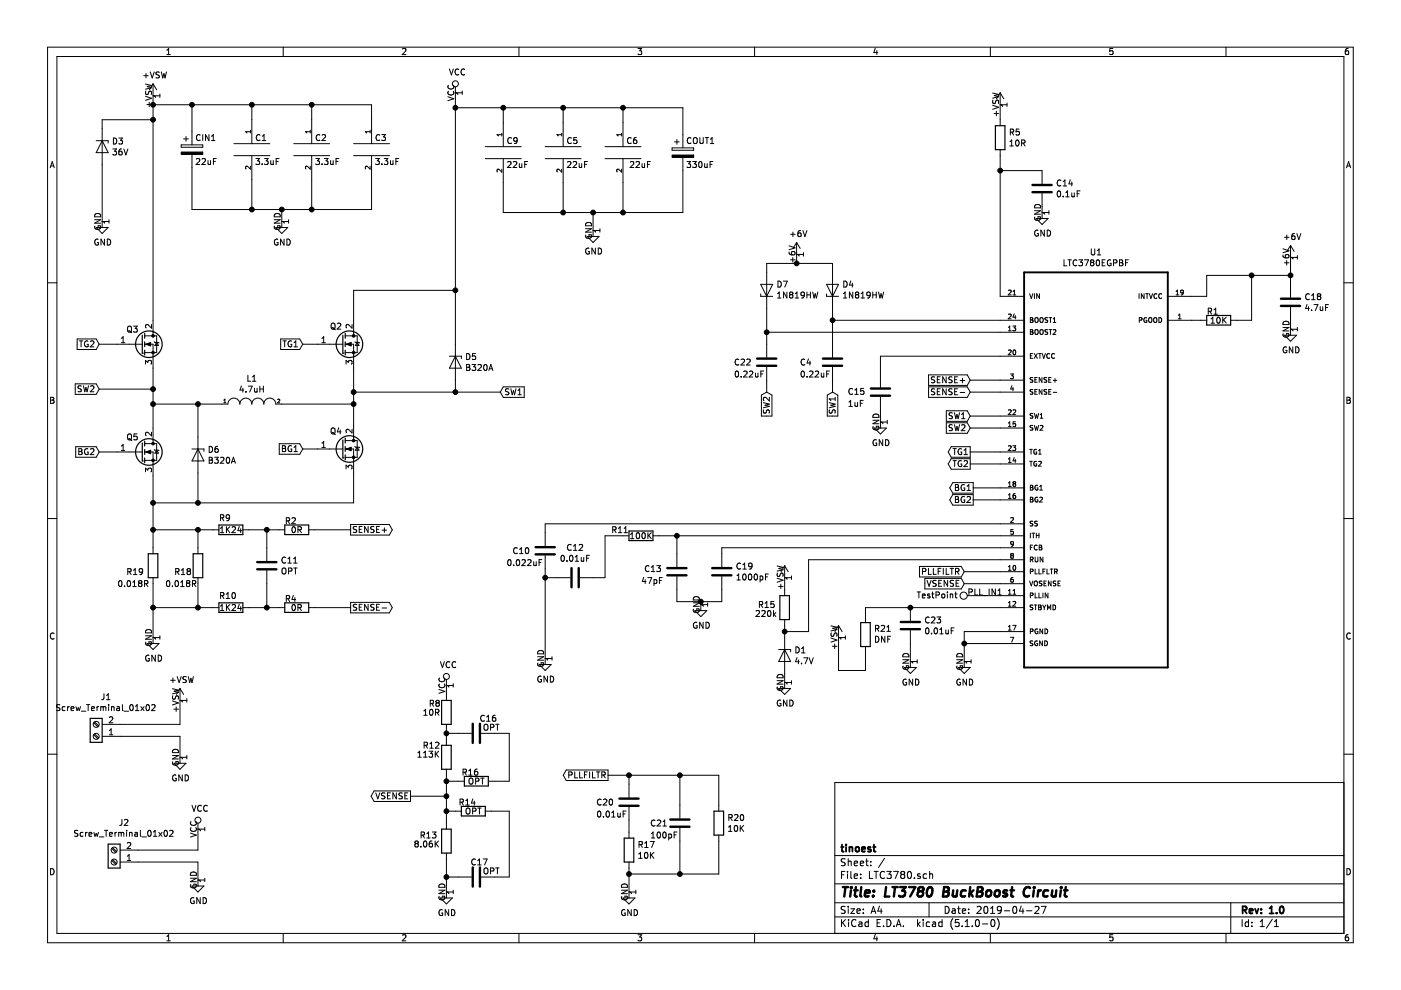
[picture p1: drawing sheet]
EESchema Schematic File Version 4
LIBS:LTC3780-cache
EELAYER 29 0
EELAYER END
$Descr A4 11693 8268
encoding utf-8
Sheet 1 1
Title "LT3780 BuckBoost Circuit"
Date "2019-04-27"
Rev "1.0"
Comp "tinoest"
Comment1 ""
Comment2 ""
Comment3 ""
Comment4 ""
$EndDescr
$Comp
L LTC3780EGPBF:LTC3780EGPBF U1
U 1 1
P 9150 3775
F 0 "U1" H 9150 5445 50  0000 C CNN
F 1 "LTC3780EGPBF" H 9150 5354 50  0000 C CNN
F 2 "LTC3780EGPBF:SOP65P780X200-24N" H 9150 3775 50  0001 L BNN
F 3 "Linear Technology/Analog" H 9150 3775 50  0001 L BNN
F 4 "Ltc3780eg#Pbf, High Power Buck- Boost Dc/Dc Controller<Nv" H 9150 3775 50  0001 L BNN "Field4"
F 5 "Unavailable" H 9150 3775 50  0001 L BNN "Field5"
F 6 "SSOP-24 Linear Technology" H 9150 3775 50  0001 L BNN "Field6"
F 7 "LTC3780EG#PBF" H 9150 3775 50  0001 L BNN "Field7"
F 8 "None" H 9150 3775 50  0001 L BNN "Field8"
	1    9150 3775
	1    0    0    -1  
$EndComp
$Comp
L power:+6V #PWR0101
U 1 1
P 10775 2150
F 0 "#PWR0101" H 10775 2000 50  0001 C CNN
F 1 "+6V" H 10790 2323 50  0000 C CNN
F 2 "" H 10775 2150 50  0001 C CNN
F 3 "" H 10775 2150 50  0001 C CNN
	1    10775 2150
	1    0    0    -1  
$EndComp
$Comp
L power:GND #PWR0102
U 1 1
P 8050 5525
F 0 "#PWR0102" H 8050 5275 50  0001 C CNN
F 1 "GND" H 8055 5352 50  0000 C CNN
F 2 "" H 8050 5525 50  0001 C CNN
F 3 "" H 8050 5525 50  0001 C CNN
	1    8050 5525
	1    0    0    -1  
$EndComp
Wire Wire Line
	10775 2150 10775 2300
Wire Wire Line
	8350 5275 8050 5275
Wire Wire Line
	8050 5525 8050 5375
$Comp
L Device:C C18
U 1 1
P 10775 2525
F 0 "C18" H 10890 2571 50  0000 L CNN
F 1 "4.7uF" H 10890 2480 50  0000 L CNN
F 2 "Capacitors_SMD:C_0603_HandSoldering" H 10813 2375 50  0001 C CNN
F 3 "~" H 10775 2525 50  0001 C CNN
	1    10775 2525
	1    0    0    -1  
$EndComp
$Comp
L power:GND #PWR0103
U 1 1
P 10775 2750
F 0 "#PWR0103" H 10775 2500 50  0001 C CNN
F 1 "GND" H 10780 2577 50  0000 C CNN
F 2 "" H 10775 2750 50  0001 C CNN
F 3 "" H 10775 2750 50  0001 C CNN
	1    10775 2750
	1    0    0    -1  
$EndComp
Wire Wire Line
	10775 2675 10775 2750
$Comp
L Device:C C14
U 1 1
P 8700 1575
F 0 "C14" H 8815 1621 50  0000 L CNN
F 1 "0.1uF" H 8815 1530 50  0000 L CNN
F 2 "Capacitors_SMD:C_0603_HandSoldering" H 8738 1425 50  0001 C CNN
F 3 "~" H 8700 1575 50  0001 C CNN
	1    8700 1575
	1    0    0    -1  
$EndComp
$Comp
L power:GND #PWR0104
U 1 1
P 8700 1775
F 0 "#PWR0104" H 8700 1525 50  0001 C CNN
F 1 "GND" H 8705 1602 50  0000 C CNN
F 2 "" H 8700 1775 50  0001 C CNN
F 3 "" H 8700 1775 50  0001 C CNN
	1    8700 1775
	1    0    0    -1  
$EndComp
Wire Wire Line
	8700 1725 8700 1775
Wire Wire Line
	8700 1425 8350 1425
Wire Wire Line
	8350 1425 8350 2475
$Comp
L Device:R R1
U 1 1
P 10175 2675
F 0 "R1" V 10100 2625 50  0000 C CNN
F 1 "10K" V 10175 2675 50  0000 C CNN
F 2 "Resistors_SMD:R_0603_HandSoldering" V 10105 2675 50  0001 C CNN
F 3 "~" H 10175 2675 50  0001 C CNN
	1    10175 2675
	0    1    1    0   
$EndComp
Wire Wire Line
	10025 2675 9950 2675
Wire Wire Line
	9950 2475 10075 2475
Wire Wire Line
	10075 2475 10075 2300
Wire Wire Line
	10075 2300 10450 2300
Wire Wire Line
	10325 2675 10450 2675
Wire Wire Line
	10450 2675 10450 2300
Connection ~ 10450 2300
Wire Wire Line
	10450 2300 10775 2300
Wire Wire Line
	10775 2375 10775 2300
Connection ~ 10775 2300
Wire Wire Line
	8350 5375 8050 5375
Connection ~ 8050 5375
Wire Wire Line
	8050 5375 8050 5275
$Comp
L Device:C C23
U 1 1
P 7600 5225
F 0 "C23" H 7715 5271 50  0000 L CNN
F 1 "0.01uF" H 7715 5180 50  0000 L CNN
F 2 "Capacitors_SMD:C_0603_HandSoldering" H 7638 5075 50  0001 C CNN
F 3 "~" H 7600 5225 50  0001 C CNN
	1    7600 5225
	1    0    0    -1  
$EndComp
Wire Wire Line
	8350 5075 7600 5075
$Comp
L power:GND #PWR0105
U 1 1
P 7600 5525
F 0 "#PWR0105" H 7600 5275 50  0001 C CNN
F 1 "GND" H 7605 5352 50  0000 C CNN
F 2 "" H 7600 5525 50  0001 C CNN
F 3 "" H 7600 5525 50  0001 C CNN
	1    7600 5525
	1    0    0    -1  
$EndComp
Wire Wire Line
	7600 5375 7600 5525
$Comp
L Connector:TestPoint PLL_IN1
U 1 1
P 8175 4975
F 0 "PLL_IN1" V 8200 4925 50  0000 C CNN
F 1 "TestPoint" V 8175 5325 50  0000 C CNN
F 2 "Measurement_Points:Test_Point" H 8375 4975 50  0001 C CNN
F 3 "~" H 8375 4975 50  0001 C CNN
	1    8175 4975
	0    -1   -1   0   
$EndComp
$Comp
L Device:C C10
U 1 1
P 4550 4600
F 0 "C10" H 4275 4600 50  0000 L CNN
F 1 "0.022uF" H 4225 4500 50  0000 L CNN
F 2 "Capacitors_SMD:C_0603_HandSoldering" H 4588 4450 50  0001 C CNN
F 3 "~" H 4550 4600 50  0001 C CNN
	1    4550 4600
	1    0    0    -1  
$EndComp
$Comp
L power:GND #PWR0106
U 1 1
P 4550 5500
F 0 "#PWR0106" H 4550 5250 50  0001 C CNN
F 1 "GND" H 4555 5327 50  0000 C CNN
F 2 "" H 4550 5500 50  0001 C CNN
F 3 "" H 4550 5500 50  0001 C CNN
	1    4550 5500
	1    0    0    -1  
$EndComp
$Comp
L Device:R R11
U 1 1
P 5350 4475
F 0 "R11" V 5300 4300 50  0000 C CNN
F 1 "100K" V 5350 4475 50  0000 C CNN
F 2 "Resistors_SMD:R_0603_HandSoldering" V 5280 4475 50  0001 C CNN
F 3 "~" H 5350 4475 50  0001 C CNN
	1    5350 4475
	0    1    1    0   
$EndComp
$Comp
L Device:C C12
U 1 1
P 4800 4825
F 0 "C12" V 4548 4825 50  0000 C CNN
F 1 "0.01uF" V 4639 4825 50  0000 C CNN
F 2 "Capacitors_SMD:C_0603_HandSoldering" H 4838 4675 50  0001 C CNN
F 3 "~" H 4800 4825 50  0001 C CNN
	1    4800 4825
	0    1    1    0   
$EndComp
$Comp
L Device:C C13
U 1 1
P 5650 4775
F 0 "C13" H 5375 4800 50  0000 L CNN
F 1 "47pF" H 5350 4700 50  0000 L CNN
F 2 "Capacitors_SMD:C_0603_HandSoldering" H 5688 4625 50  0001 C CNN
F 3 "~" H 5650 4775 50  0001 C CNN
	1    5650 4775
	1    0    0    -1  
$EndComp
Wire Wire Line
	5650 4475 5500 4475
Wire Wire Line
	5200 4475 5050 4475
Wire Wire Line
	4650 4825 4550 4825
Connection ~ 4550 4825
Wire Wire Line
	4550 4825 4550 5500
Wire Wire Line
	4950 4825 5050 4825
Wire Wire Line
	5050 4475 5050 4825
$Comp
L Device:R R21
U 1 1
P 7225 5300
F 0 "R21" H 7155 5254 50  0000 R CNN
F 1 "DNF" H 7155 5345 50  0000 R CNN
F 2 "Resistors_SMD:R_0603_HandSoldering" V 7155 5300 50  0001 C CNN
F 3 "~" H 7225 5300 50  0001 C CNN
	1    7225 5300
	-1   0    0    1   
$EndComp
Wire Wire Line
	7225 5600 7000 5600
Wire Wire Line
	7000 5600 7000 5325
Wire Wire Line
	7225 5075 7600 5075
Connection ~ 7600 5075
$Comp
L power:+VSW #VIN0101
U 1 1
P 7000 5325
F 0 "#VIN0101" H 7000 5175 50  0001 C CNN
F 1 "+VSW" H 6775 5200 50  0001 L CNN
F 2 "" H 7000 5325 50  0001 C CNN
F 3 "" H 7000 5325 50  0001 C CNN
	1    7000 5325
	1    0    0    -1  
$EndComp
$Comp
L Device:C C19
U 1 1
P 6025 4775
F 0 "C19" H 6140 4821 50  0000 L CNN
F 1 "1000pF" H 6140 4730 50  0000 L CNN
F 2 "Capacitors_SMD:C_0603_HandSoldering" H 6063 4625 50  0001 C CNN
F 3 "~" H 6025 4775 50  0001 C CNN
	1    6025 4775
	1    0    0    -1  
$EndComp
$Comp
L power:GND #PWR0107
U 1 1
P 5850 5050
F 0 "#PWR0107" H 5850 4800 50  0001 C CNN
F 1 "GND" H 5855 4877 50  0000 C CNN
F 2 "" H 5850 5050 50  0001 C CNN
F 3 "" H 5850 5050 50  0001 C CNN
	1    5850 5050
	1    0    0    -1  
$EndComp
Wire Wire Line
	6025 4575 8350 4575
Wire Wire Line
	5650 4475 8350 4475
Wire Wire Line
	4550 4375 8350 4375
Wire Wire Line
	8175 4975 8350 4975
Wire Wire Line
	5650 4475 5650 4625
Wire Wire Line
	6025 4575 6025 4625
Wire Wire Line
	6025 4925 6025 5025
Wire Wire Line
	6025 5025 5850 5025
Wire Wire Line
	5850 5025 5850 5050
Wire Wire Line
	5650 4925 5650 5025
Wire Wire Line
	5650 5025 5850 5025
Wire Wire Line
	7225 5450 7225 5600
Wire Wire Line
	7225 5075 7225 5150
Text GLabel 8050 4875 0    50   Input ~ 0
VSENSE
Wire Wire Line
	8050 4875 8350 4875
Text GLabel 3425 6650 0    50   Output ~ 0
VSENSE
$Comp
L power:VCC #PWR0108
U 1 1
P 3725 5725
F 0 "#PWR0108" H 3725 5575 50  0001 C CNN
F 1 "VCC" H 3742 5898 50  0000 C CNN
F 2 "" H 3725 5725 50  0001 C CNN
F 3 "" H 3725 5725 50  0001 C CNN
	1    3725 5725
	1    0    0    -1  
$EndComp
$Comp
L Device:R R8
U 1 1
P 3725 5950
F 0 "R8" H 3575 6025 50  0000 L CNN
F 1 "10R" H 3525 5950 50  0000 L CNN
F 2 "Resistors_SMD:R_0603_HandSoldering" V 3655 5950 50  0001 C CNN
F 3 "~" H 3725 5950 50  0001 C CNN
	1    3725 5950
	1    0    0    -1  
$EndComp
Wire Wire Line
	3725 5800 3725 5725
$Comp
L Device:R R12
U 1 1
P 3725 6325
F 0 "R12" H 3525 6425 50  0000 L CNN
F 1 "113K" H 3475 6350 50  0000 L CNN
F 2 "Resistors_SMD:R_0603_HandSoldering" V 3655 6325 50  0001 C CNN
F 3 "~" H 3725 6325 50  0001 C CNN
	1    3725 6325
	1    0    0    -1  
$EndComp
$Comp
L Device:R R13
U 1 1
P 3725 7025
F 0 "R13" H 3500 7075 50  0000 L CNN
F 1 "8.06K" H 3450 7000 50  0000 L CNN
F 2 "Resistors_SMD:R_0603_HandSoldering" V 3655 7025 50  0001 C CNN
F 3 "~" H 3725 7025 50  0001 C CNN
	1    3725 7025
	1    0    0    -1  
$EndComp
$Comp
L Device:R R16
U 1 1
P 3975 6525
F 0 "R16" V 3900 6475 50  0000 C CNN
F 1 "OPT" V 3975 6525 50  0000 C CNN
F 2 "Resistors_SMD:R_0603_HandSoldering" V 3905 6525 50  0001 C CNN
F 3 "~" H 3975 6525 50  0001 C CNN
	1    3975 6525
	0    1    1    0   
$EndComp
$Comp
L Device:R R14
U 1 1
P 3950 6775
F 0 "R14" V 3875 6725 50  0000 C CNN
F 1 "OPT" V 3950 6775 50  0000 C CNN
F 2 "Resistors_SMD:R_0603_HandSoldering" V 3880 6775 50  0001 C CNN
F 3 "~" H 3950 6775 50  0001 C CNN
	1    3950 6775
	0    1    1    0   
$EndComp
$Comp
L Device:C C16
U 1 1
P 3975 6125
F 0 "C16" V 3850 6225 50  0000 C CNN
F 1 "OPT" V 3925 6250 50  0000 C CNN
F 2 "Capacitors_SMD:C_0603_HandSoldering" H 4013 5975 50  0001 C CNN
F 3 "~" H 3975 6125 50  0001 C CNN
	1    3975 6125
	0    1    1    0   
$EndComp
$Comp
L Device:C C17
U 1 1
P 3975 7325
F 0 "C17" V 3850 7350 50  0000 C CNN
F 1 "OPT" V 3925 7450 50  0000 C CNN
F 2 "Capacitors_SMD:C_0603_HandSoldering" H 4013 7175 50  0001 C CNN
F 3 "~" H 3975 7325 50  0001 C CNN
	1    3975 7325
	0    1    1    0   
$EndComp
Wire Wire Line
	3725 6100 3725 6125
Wire Wire Line
	3725 6475 3725 6525
Wire Wire Line
	3800 6775 3725 6775
Connection ~ 3725 6775
Wire Wire Line
	3725 6775 3725 6875
Wire Wire Line
	4250 6775 4250 7325
Wire Wire Line
	4250 7325 4125 7325
Wire Wire Line
	3825 6525 3725 6525
Connection ~ 3725 6525
Wire Wire Line
	3725 6525 3725 6650
Wire Wire Line
	4250 6525 4250 6125
Wire Wire Line
	4250 6125 4125 6125
Wire Wire Line
	3825 6125 3725 6125
Connection ~ 3725 6125
Wire Wire Line
	3725 6125 3725 6175
Wire Wire Line
	3725 7175 3725 7325
Wire Wire Line
	3725 7325 3825 7325
Wire Wire Line
	4100 6775 4250 6775
Wire Wire Line
	4125 6525 4250 6525
$Comp
L power:GND #PWR0109
U 1 1
P 3725 7450
F 0 "#PWR0109" H 3725 7200 50  0001 C CNN
F 1 "GND" H 3730 7277 50  0000 C CNN
F 2 "" H 3725 7450 50  0001 C CNN
F 3 "" H 3725 7450 50  0001 C CNN
	1    3725 7450
	1    0    0    -1  
$EndComp
Wire Wire Line
	3725 7325 3725 7450
Connection ~ 3725 7325
Wire Wire Line
	3425 6650 3725 6650
Connection ~ 3725 6650
Wire Wire Line
	3725 6650 3725 6775
$Comp
L Device:R R15
U 1 1
P 6550 5075
F 0 "R15" H 6325 5100 50  0000 L CNN
F 1 "220k" H 6300 5025 50  0000 L CNN
F 2 "Resistors_SMD:R_0603_HandSoldering" V 6480 5075 50  0001 C CNN
F 3 "~" H 6550 5075 50  0001 C CNN
	1    6550 5075
	1    0    0    -1  
$EndComp
$Comp
L Device:D_Zener D1
U 1 1
P 6550 5475
F 0 "D1" V 6504 5554 50  0000 L CNN
F 1 "4.7V" V 6595 5554 50  0000 L CNN
F 2 "Diodes_SMD:D_SOD-323_HandSoldering" H 6550 5475 50  0001 C CNN
F 3 "~" H 6550 5475 50  0001 C CNN
	1    6550 5475
	0    1    1    0   
$EndComp
Wire Wire Line
	6550 5325 6550 5275
Wire Wire Line
	8350 4675 6750 4675
Wire Wire Line
	6750 4675 6750 5275
Wire Wire Line
	6750 5275 6550 5275
Connection ~ 6550 5275
Wire Wire Line
	6550 5275 6550 5225
$Comp
L power:GND #PWR0110
U 1 1
P 6550 5700
F 0 "#PWR0110" H 6550 5450 50  0001 C CNN
F 1 "GND" H 6555 5527 50  0000 C CNN
F 2 "" H 6550 5700 50  0001 C CNN
F 3 "" H 6550 5700 50  0001 C CNN
	1    6550 5700
	1    0    0    -1  
$EndComp
$Comp
L power:+VSW #VIN0102
U 1 1
P 6550 4825
F 0 "#VIN0102" H 6550 4675 50  0001 C CNN
F 1 "+VSW" H 6638 4862 50  0001 L CNN
F 2 "" H 6550 4825 50  0001 C CNN
F 3 "" H 6550 4825 50  0001 C CNN
	1    6550 4825
	1    0    0    -1  
$EndComp
Wire Wire Line
	6550 4825 6550 4925
Wire Wire Line
	6550 5625 6550 5700
Text GLabel 8050 4775 0    50   Input ~ 0
PLLFILTR
Text GLabel 5075 6475 0    50   Output ~ 0
PLLFILTR
$Comp
L Device:C C20
U 1 1
P 5250 6700
F 0 "C20" H 4975 6700 50  0000 L CNN
F 1 "0.01uF" H 4975 6600 50  0000 L CNN
F 2 "Capacitors_SMD:C_0603_HandSoldering" H 5288 6550 50  0001 C CNN
F 3 "~" H 5250 6700 50  0001 C CNN
	1    5250 6700
	1    0    0    -1  
$EndComp
$Comp
L Device:C C21
U 1 1
P 5675 6875
F 0 "C21" H 5425 6875 50  0000 L CNN
F 1 "100pF" H 5425 6775 50  0000 L CNN
F 2 "Capacitors_SMD:C_0603_HandSoldering" H 5713 6725 50  0001 C CNN
F 3 "~" H 5675 6875 50  0001 C CNN
	1    5675 6875
	1    0    0    -1  
$EndComp
$Comp
L Device:R R20
U 1 1
P 6000 6875
F 0 "R20" H 6070 6921 50  0000 L CNN
F 1 "10K" H 6070 6830 50  0000 L CNN
F 2 "Resistors_SMD:R_0603_HandSoldering" V 5930 6875 50  0001 C CNN
F 3 "~" H 6000 6875 50  0001 C CNN
	1    6000 6875
	1    0    0    -1  
$EndComp
$Comp
L Device:R R17
U 1 1
P 5250 7100
F 0 "R17" H 5320 7146 50  0000 L CNN
F 1 "10K" H 5320 7055 50  0000 L CNN
F 2 "Resistors_SMD:R_0603_HandSoldering" V 5180 7100 50  0001 C CNN
F 3 "~" H 5250 7100 50  0001 C CNN
	1    5250 7100
	1    0    0    -1  
$EndComp
$Comp
L power:GND #PWR0111
U 1 1
P 5250 7450
F 0 "#PWR0111" H 5250 7200 50  0001 C CNN
F 1 "GND" H 5255 7277 50  0000 C CNN
F 2 "" H 5250 7450 50  0001 C CNN
F 3 "" H 5250 7450 50  0001 C CNN
	1    5250 7450
	1    0    0    -1  
$EndComp
Wire Wire Line
	5250 7250 5250 7300
Wire Wire Line
	5250 6850 5250 6950
Wire Wire Line
	5075 6475 5250 6475
Wire Wire Line
	5250 6475 5250 6550
Wire Wire Line
	5250 6475 5675 6475
Connection ~ 5250 6475
Wire Wire Line
	5675 6475 6000 6475
Connection ~ 5675 6475
Wire Wire Line
	5250 7300 5675 7300
Wire Wire Line
	5675 7300 5675 7025
Connection ~ 5250 7300
Wire Wire Line
	5675 7300 6000 7300
Wire Wire Line
	6000 7300 6000 7025
Connection ~ 5675 7300
$Comp
L power:+VSW #VIN0103
U 1 1
P 8350 875
F 0 "#VIN0103" H 8350 725 50  0001 C CNN
F 1 "+VSW" H 8365 1048 50  0001 C CNN
F 2 "" H 8350 875 50  0001 C CNN
F 3 "" H 8350 875 50  0001 C CNN
	1    8350 875 
	1    0    0    -1  
$EndComp
$Comp
L Device:R R5
U 1 1
P 8350 1150
F 0 "R5" H 8420 1196 50  0000 L CNN
F 1 "10R" H 8420 1105 50  0000 L CNN
F 2 "Resistors_SMD:R_0603_HandSoldering" V 8280 1150 50  0001 C CNN
F 3 "~" H 8350 1150 50  0001 C CNN
	1    8350 1150
	1    0    0    -1  
$EndComp
Wire Wire Line
	8350 1300 8350 1425
Wire Wire Line
	8350 1000 8350 875 
$Comp
L Device:C C15
U 1 1
P 7350 3275
F 0 "C15" H 7625 3275 50  0000 R CNN
F 1 "1uF" H 7625 3375 50  0000 R CNN
F 2 "Capacitors_SMD:C_0603_HandSoldering" H 7388 3125 50  0001 C CNN
F 3 "~" H 7350 3275 50  0001 C CNN
	1    7350 3275
	-1   0    0    1   
$EndComp
Wire Wire Line
	7350 3125 7350 2975
Wire Wire Line
	7350 2975 8350 2975
$Comp
L power:GND #PWR0112
U 1 1
P 7350 3525
F 0 "#PWR0112" H 7350 3275 50  0001 C CNN
F 1 "GND" H 7355 3352 50  0000 C CNN
F 2 "" H 7350 3525 50  0001 C CNN
F 3 "" H 7350 3525 50  0001 C CNN
	1    7350 3525
	1    0    0    -1  
$EndComp
Wire Wire Line
	7350 3525 7350 3425
Text GLabel 8100 3175 0    50   Input ~ 0
SENSE+
Text GLabel 8100 3275 0    50   Input ~ 0
SENSE-
Text GLabel 8100 3475 0    50   Input ~ 0
SW1
Text GLabel 8100 3575 0    50   Input ~ 0
SW2
Text GLabel 8100 3775 0    50   Output ~ 0
TG1
Text GLabel 8100 3875 0    50   Output ~ 0
TG2
Text GLabel 8125 4075 0    50   Output ~ 0
BG1
Text GLabel 8125 4175 0    50   Output ~ 0
BG2
Wire Wire Line
	8125 4175 8350 4175
Wire Wire Line
	8350 4075 8125 4075
Wire Wire Line
	8350 3875 8100 3875
Wire Wire Line
	8350 3575 8100 3575
Wire Wire Line
	8100 3775 8350 3775
Wire Wire Line
	8350 3475 8100 3475
Wire Wire Line
	8350 3275 8100 3275
Wire Wire Line
	8350 3175 8100 3175
$Comp
L Device:D_Zener D4
U 1 1
P 6950 2425
F 0 "D4" V 6996 2346 50  0000 R CNN
F 1 "1N819HW" V 6905 2346 50  0000 R CNN
F 2 "Diodes_SMD:D_SOD-123" H 6950 2425 50  0001 C CNN
F 3 "~" H 6950 2425 50  0001 C CNN
	1    6950 2425
	0    -1   -1   0   
$EndComp
$Comp
L Device:D_Zener D7
U 1 1
P 6400 2425
F 0 "D7" V 6446 2346 50  0000 R CNN
F 1 "1N819HW" V 6355 2346 50  0000 R CNN
F 2 "Diodes_SMD:D_SOD-123" H 6400 2425 50  0001 C CNN
F 3 "~" H 6400 2425 50  0001 C CNN
	1    6400 2425
	0    -1   -1   0   
$EndComp
$Comp
L Device:C C22
U 1 1
P 6400 3025
F 0 "C22" H 6125 3025 50  0000 L CNN
F 1 "0.22uF" H 6125 2925 50  0000 L CNN
F 2 "Capacitors_SMD:C_0603_HandSoldering" H 6438 2875 50  0001 C CNN
F 3 "~" H 6400 3025 50  0001 C CNN
	1    6400 3025
	1    0    0    -1  
$EndComp
$Comp
L Device:C C4
U 1 1
P 6950 3025
F 0 "C4" H 6675 3025 50  0000 L CNN
F 1 "0.22uF" H 6675 2925 50  0000 L CNN
F 2 "Capacitors_SMD:C_0603_HandSoldering" H 6988 2875 50  0001 C CNN
F 3 "~" H 6950 3025 50  0001 C CNN
	1    6950 3025
	1    0    0    -1  
$EndComp
$Comp
L power:+6V #PWR0113
U 1 1
P 6650 2125
F 0 "#PWR0113" H 6650 1975 50  0001 C CNN
F 1 "+6V" H 6665 2298 50  0000 C CNN
F 2 "" H 6650 2125 50  0001 C CNN
F 3 "" H 6650 2125 50  0001 C CNN
	1    6650 2125
	1    0    0    -1  
$EndComp
Wire Wire Line
	6650 2125 6650 2200
Wire Wire Line
	6650 2200 6400 2200
Wire Wire Line
	6400 2200 6400 2275
Wire Wire Line
	6650 2200 6950 2200
Wire Wire Line
	6950 2200 6950 2275
Connection ~ 6650 2200
Wire Wire Line
	6950 2575 6950 2675
Wire Wire Line
	8350 2675 6950 2675
Connection ~ 6950 2675
Wire Wire Line
	8350 2775 6400 2775
Wire Wire Line
	6400 2575 6400 2775
Wire Wire Line
	6400 2775 6400 2875
Connection ~ 6400 2775
Wire Wire Line
	6950 2675 6950 2875
Text GLabel 6400 3275 3    50   Input ~ 0
SW2
Text GLabel 6950 3275 3    50   Input ~ 0
SW1
Wire Wire Line
	6950 3175 6950 3275
Wire Wire Line
	6400 3175 6400 3275
$Comp
L power:GND #PWR0114
U 1 1
P 1275 5325
F 0 "#PWR0114" H 1275 5075 50  0001 C CNN
F 1 "GND" H 1280 5152 50  0000 C CNN
F 2 "" H 1275 5325 50  0001 C CNN
F 3 "" H 1275 5325 50  0001 C CNN
	1    1275 5325
	1    0    0    -1  
$EndComp
$Comp
L Device:R R19
U 1 1
P 1275 4725
F 0 "R19" H 1050 4675 50  0000 L CNN
F 1 "0.018R" H 975 4575 50  0000 L CNN
F 2 "Resistors_SMD:R_2512_HandSoldering" V 1205 4725 50  0001 C CNN
F 3 "~" H 1275 4725 50  0001 C CNN
	1    1275 4725
	1    0    0    -1  
$EndComp
$Comp
L Device:R R18
U 1 1
P 1650 4725
F 0 "R18" H 1450 4675 50  0000 L CNN
F 1 "0.018R" H 1375 4575 50  0000 L CNN
F 2 "Resistors_SMD:R_2512_HandSoldering" V 1580 4725 50  0001 C CNN
F 3 "~" H 1650 4725 50  0001 C CNN
	1    1650 4725
	1    0    0    -1  
$EndComp
$Comp
L Device:R R9
U 1 1
P 1925 4425
F 0 "R9" V 1825 4375 50  0000 C CNN
F 1 "1K24" V 1925 4425 50  0000 C CNN
F 2 "Resistors_SMD:R_0603_HandSoldering" V 1855 4425 50  0001 C CNN
F 3 "~" H 1925 4425 50  0001 C CNN
	1    1925 4425
	0    1    1    0   
$EndComp
$Comp
L Device:R R10
U 1 1
P 1925 5075
F 0 "R10" V 1825 5050 50  0000 C CNN
F 1 "1K24" V 1925 5075 50  0000 C CNN
F 2 "Resistors_SMD:R_0603_HandSoldering" V 1855 5075 50  0001 C CNN
F 3 "~" H 1925 5075 50  0001 C CNN
	1    1925 5075
	0    1    1    0   
$EndComp
$Comp
L Device:R R2
U 1 1
P 2475 4425
F 0 "R2" V 2400 4375 50  0000 C CNN
F 1 "0R" V 2475 4425 50  0000 C CNN
F 2 "Resistors_SMD:R_0603_HandSoldering" V 2405 4425 50  0001 C CNN
F 3 "~" H 2475 4425 50  0001 C CNN
	1    2475 4425
	0    1    1    0   
$EndComp
$Comp
L Device:R R4
U 1 1
P 2475 5075
F 0 "R4" V 2400 5025 50  0000 C CNN
F 1 "0R" V 2475 5075 50  0000 C CNN
F 2 "Resistors_SMD:R_0603_HandSoldering" V 2405 5075 50  0001 C CNN
F 3 "~" H 2475 5075 50  0001 C CNN
	1    2475 5075
	0    1    1    0   
$EndComp
$Comp
L Device:C C11
U 1 1
P 2225 4725
F 0 "C11" H 2340 4771 50  0000 L CNN
F 1 "OPT" H 2340 4680 50  0000 L CNN
F 2 "Capacitors_SMD:C_0603_HandSoldering" H 2263 4575 50  0001 C CNN
F 3 "~" H 2225 4725 50  0001 C CNN
	1    2225 4725
	1    0    0    -1  
$EndComp
Wire Wire Line
	2075 4425 2225 4425
Wire Wire Line
	1775 4425 1650 4425
Wire Wire Line
	1275 4425 1275 4575
Wire Wire Line
	1275 4875 1275 5075
Connection ~ 1275 5075
Wire Wire Line
	1275 5075 1275 5325
Wire Wire Line
	2075 5075 2225 5075
Wire Wire Line
	2225 4875 2225 5075
Connection ~ 2225 5075
Wire Wire Line
	2225 5075 2325 5075
Wire Wire Line
	2225 4425 2225 4575
Connection ~ 2225 4425
Wire Wire Line
	2225 4425 2325 4425
Text GLabel 2925 4425 2    50   Output ~ 0
SENSE+
Text GLabel 2925 5075 2    50   Output ~ 0
SENSE-
Wire Wire Line
	2925 4425 2625 4425
Wire Wire Line
	2925 5075 2625 5075
Wire Wire Line
	1650 4875 1650 5075
Connection ~ 1650 5075
Wire Wire Line
	1650 5075 1775 5075
Wire Wire Line
	1650 4425 1650 4575
Connection ~ 1650 4425
Wire Wire Line
	1275 5075 1650 5075
Text GLabel 825  3775 0    50   Input ~ 0
BG2
Wire Wire Line
	825  3775 975  3775
Text GLabel 2525 3750 0    50   Input ~ 0
BG1
$Comp
L pspice:INDUCTOR L1
U 1 1
P 2100 3375
F 0 "L1" H 2100 3590 50  0000 C CNN
F 1 "4.7uH" H 2100 3499 50  0000 C CNN
F 2 "Inductors:Inductor_Wurth_MAPI-4020" H 2100 3375 50  0001 C CNN
F 3 "~" H 2100 3375 50  0001 C CNN
	1    2100 3375
	1    0    0    -1  
$EndComp
Wire Wire Line
	1275 3975 1275 4200
Wire Wire Line
	2950 3950 2950 4200
Wire Wire Line
	2950 4200 1650 4200
Wire Wire Line
	1275 4200 1275 4425
Wire Wire Line
	2525 3750 2650 3750
Wire Wire Line
	2350 3375 2950 3375
Wire Wire Line
	2950 3375 2950 3550
Wire Wire Line
	1850 3375 1650 3375
Wire Wire Line
	1275 3375 1275 3575
Connection ~ 1275 3375
Connection ~ 2950 3375
Text GLabel 2525 2875 0    50   Input ~ 0
TG1
Text GLabel 825  2875 0    50   Input ~ 0
TG2
Wire Wire Line
	825  2875 975  2875
Wire Wire Line
	2525 2875 2650 2875
$Comp
L Device:D_Zener D6
U 1 1
P 1650 3800
F 0 "D6" V 1604 3879 50  0000 L CNN
F 1 "B320A" V 1695 3879 50  0000 L CNN
F 2 "Diodes_SMD:D_SMA_Handsoldering" H 1650 3800 50  0001 C CNN
F 3 "~" H 1650 3800 50  0001 C CNN
	1    1650 3800
	0    1    1    0   
$EndComp
$Comp
L Device:D_Zener D5
U 1 1
P 3800 3025
F 0 "D5" V 3754 3104 50  0000 L CNN
F 1 "B320A" V 3845 3104 50  0000 L CNN
F 2 "Diodes_SMD:D_SMA_Handsoldering" H 3800 3025 50  0001 C CNN
F 3 "~" H 3800 3025 50  0001 C CNN
	1    3800 3025
	0    1    1    0   
$EndComp
Wire Wire Line
	3800 3175 3800 3275
Wire Wire Line
	1650 3950 1650 4200
Connection ~ 1650 4200
Wire Wire Line
	1650 3650 1650 3375
Connection ~ 1650 3375
Wire Wire Line
	1650 3375 1275 3375
$Comp
L power:+VSW #PWR0115
U 1 1
P 1275 800
F 0 "#PWR0115" H 1275 650 50  0001 C CNN
F 1 "+VSW" H 1290 973 50  0000 C CNN
F 2 "" H 1275 800 50  0001 C CNN
F 3 "" H 1275 800 50  0001 C CNN
	1    1275 800 
	1    0    0    -1  
$EndComp
$Comp
L power:VCC #PWR0116
U 1 1
P 3800 775
F 0 "#PWR0116" H 3800 625 50  0001 C CNN
F 1 "VCC" H 3817 948 50  0000 C CNN
F 2 "" H 3800 775 50  0001 C CNN
F 3 "" H 3800 775 50  0001 C CNN
	1    3800 775 
	1    0    0    -1  
$EndComp
Wire Wire Line
	3800 2875 3800 2425
Connection ~ 3800 2425
$Comp
L Device:CP CIN1
U 1 1
P 1600 1250
F 0 "CIN1" H 1625 1350 50  0000 L CNN
F 1 "22uF" H 1625 1150 50  0000 L CNN
F 2 "Capacitors_SMD:CP_Elec_8x6.7" H 1600 1250 50  0001 C CNN
F 3 "~" H 1600 1250 50  0001 C CNN
	1    1600 1250
	1    0    0    -1  
$EndComp
$Comp
L pspice:CAP C1
U 1 1
P 2100 1250
F 0 "C1" H 2125 1350 50  0000 L CNN
F 1 "3.3uF" H 2125 1150 50  0000 L CNN
F 2 "Capacitors_SMD:C_0603_HandSoldering" H 2100 1250 50  0001 C CNN
F 3 "~" H 2100 1250 50  0001 C CNN
	1    2100 1250
	1    0    0    -1  
$EndComp
$Comp
L pspice:CAP C2
U 1 1
P 2600 1250
F 0 "C2" H 2625 1350 50  0000 L CNN
F 1 "3.3uF" H 2625 1150 50  0000 L CNN
F 2 "Capacitors_SMD:C_0603_HandSoldering" H 2600 1250 50  0001 C CNN
F 3 "~" H 2600 1250 50  0001 C CNN
	1    2600 1250
	1    0    0    -1  
$EndComp
$Comp
L pspice:CAP C3
U 1 1
P 3100 1250
F 0 "C3" H 3125 1350 50  0000 L CNN
F 1 "3.3uF" H 3125 1150 50  0000 L CNN
F 2 "Capacitors_SMD:C_0603_HandSoldering" H 3100 1250 50  0001 C CNN
F 3 "~" H 3100 1250 50  0001 C CNN
	1    3100 1250
	1    0    0    -1  
$EndComp
$Comp
L pspice:CAP C9
U 1 1
P 4200 1275
F 0 "C9" H 4225 1375 50  0000 L CNN
F 1 "22uF" H 4225 1175 50  0000 L CNN
F 2 "Capacitors_SMD:C_0603_HandSoldering" H 4200 1275 50  0001 C CNN
F 3 "~" H 4200 1275 50  0001 C CNN
	1    4200 1275
	1    0    0    -1  
$EndComp
$Comp
L pspice:CAP C5
U 1 1
P 4700 1275
F 0 "C5" H 4725 1375 50  0000 L CNN
F 1 "22uF" H 4725 1175 50  0000 L CNN
F 2 "Capacitors_SMD:C_0603_HandSoldering" H 4700 1275 50  0001 C CNN
F 3 "~" H 4700 1275 50  0001 C CNN
	1    4700 1275
	1    0    0    -1  
$EndComp
$Comp
L pspice:CAP C6
U 1 1
P 5200 1275
F 0 "C6" H 5225 1375 50  0000 L CNN
F 1 "22uF" H 5250 1175 50  0000 L CNN
F 2 "Capacitors_SMD:C_0603_HandSoldering" H 5200 1275 50  0001 C CNN
F 3 "~" H 5200 1275 50  0001 C CNN
	1    5200 1275
	1    0    0    -1  
$EndComp
$Comp
L Device:CP COUT1
U 1 1
P 5700 1275
F 0 "COUT1" H 5725 1375 50  0000 L CNN
F 1 "330uF" H 5725 1175 50  0000 L CNN
F 2 "Capacitors_SMD:CP_Elec_8x10.5" H 5700 1275 50  0001 C CNN
F 3 "~" H 5700 1275 50  0001 C CNN
	1    5700 1275
	1    0    0    -1  
$EndComp
Wire Wire Line
	1600 1750 2100 1750
Wire Wire Line
	2100 1500 2100 1750
Wire Wire Line
	2100 1750 2350 1750
Wire Wire Line
	2600 1500 2600 1750
Connection ~ 2100 1750
Wire Wire Line
	2600 1750 3100 1750
Wire Wire Line
	3100 1500 3100 1750
Connection ~ 2600 1750
Wire Wire Line
	2100 1000 2100 875 
Wire Wire Line
	2100 875  1600 875 
Connection ~ 1600 875 
Wire Wire Line
	2100 875  2600 875 
Wire Wire Line
	2600 875  2600 1000
Connection ~ 2100 875 
Wire Wire Line
	2600 875  3100 875 
Wire Wire Line
	3100 875  3100 1000
Connection ~ 2600 875 
$Comp
L power:GND #PWR0117
U 1 1
P 2350 1850
F 0 "#PWR0117" H 2350 1600 50  0001 C CNN
F 1 "GND" H 2355 1677 50  0000 C CNN
F 2 "" H 2350 1850 50  0001 C CNN
F 3 "" H 2350 1850 50  0001 C CNN
	1    2350 1850
	1    0    0    -1  
$EndComp
Wire Wire Line
	2350 1850 2350 1750
Connection ~ 2350 1750
Wire Wire Line
	2350 1750 2600 1750
Wire Wire Line
	3800 775  3800 900 
Wire Wire Line
	5700 1775 5200 1775
Wire Wire Line
	5200 1775 5200 1525
Wire Wire Line
	4700 1525 4700 1775
Wire Wire Line
	4700 1775 4950 1775
Connection ~ 5200 1775
Wire Wire Line
	4200 1525 4200 1775
Wire Wire Line
	4200 1775 4700 1775
Connection ~ 4700 1775
Wire Wire Line
	4700 1025 4700 900 
Wire Wire Line
	4700 900  4200 900 
Wire Wire Line
	4200 900  4200 1025
Wire Wire Line
	5200 900  4700 900 
Connection ~ 4700 900 
Wire Wire Line
	5700 900  5200 900 
Connection ~ 5200 900 
Wire Wire Line
	5200 900  5200 1025
Connection ~ 3800 900 
Wire Wire Line
	3800 900  3800 2425
$Comp
L power:GND #PWR0118
U 1 1
P 4950 1925
F 0 "#PWR0118" H 4950 1675 50  0001 C CNN
F 1 "GND" H 4955 1752 50  0000 C CNN
F 2 "" H 4950 1925 50  0001 C CNN
F 3 "" H 4950 1925 50  0001 C CNN
	1    4950 1925
	1    0    0    -1  
$EndComp
Wire Wire Line
	4950 1925 4950 1775
Connection ~ 4950 1775
Wire Wire Line
	4950 1775 5200 1775
Wire Wire Line
	1275 800  1275 875 
Wire Wire Line
	1275 875  1600 875 
Connection ~ 1275 875 
Wire Wire Line
	1275 875  1275 1000
$Comp
L Device:D_Zener D3
U 1 1
P 850 1225
F 0 "D3" V 804 1304 50  0000 L CNN
F 1 "36V" V 895 1304 50  0000 L CNN
F 2 "Diodes_SMD:D_SOT-23_ANK" H 850 1225 50  0001 C CNN
F 3 "~" H 850 1225 50  0001 C CNN
	1    850  1225
	0    1    1    0   
$EndComp
$Comp
L power:GND #PWR0119
U 1 1
P 850 1850
F 0 "#PWR0119" H 850 1600 50  0001 C CNN
F 1 "GND" H 855 1677 50  0000 C CNN
F 2 "" H 850 1850 50  0001 C CNN
F 3 "" H 850 1850 50  0001 C CNN
	1    850  1850
	1    0    0    -1  
$EndComp
Wire Wire Line
	850  1850 850  1375
Wire Wire Line
	850  1075 850  1000
Wire Wire Line
	850  1000 1275 1000
Connection ~ 1275 1000
Wire Wire Line
	1275 1000 1275 2675
Wire Wire Line
	5700 1425 5700 1775
Wire Wire Line
	5700 900  5700 1125
Wire Wire Line
	1600 1400 1600 1750
Wire Wire Line
	1600 875  1600 1100
Wire Wire Line
	2950 3075 2950 3275
Wire Wire Line
	2950 2425 3800 2425
Wire Wire Line
	2950 2425 2950 2675
Connection ~ 2950 3275
Wire Wire Line
	2950 3275 2950 3375
Wire Wire Line
	2950 3275 3800 3275
Wire Wire Line
	3800 900  4200 900 
Connection ~ 4200 900 
Connection ~ 1275 4200
Connection ~ 1275 4425
Wire Wire Line
	1275 4425 1650 4425
Wire Wire Line
	1275 4200 1650 4200
Text GLabel 4175 3275 2    50   Input ~ 0
SW1
Wire Wire Line
	4175 3275 3800 3275
Connection ~ 3800 3275
Text GLabel 825  3250 0    50   Input ~ 0
SW2
Wire Wire Line
	825  3250 1275 3250
Wire Wire Line
	1275 3075 1275 3250
Connection ~ 1275 3250
Wire Wire Line
	1275 3250 1275 3375
Connection ~ 5650 4475
Connection ~ 5850 5025
Wire Wire Line
	4550 4750 4550 4825
Wire Wire Line
	4550 4450 4550 4375
Connection ~ 8350 1425
Wire Wire Line
	5675 6475 5675 6725
Wire Wire Line
	6000 6475 6000 6725
Wire Wire Line
	5250 7300 5250 7450
Wire Wire Line
	8050 4775 8350 4775
$Comp
L Transistor_FET:IPD100N04S402ATMA1 Q5
U 1 1
P 1275 3775
F 0 "Q5" H 1050 3900 50  0000 L CNN
F 1 "IPD100N04S402ATMA1" H 525 3550 50  0001 L CNN
F 2 "TO_SOT_Packages_SMD:TO-252-2" H 1275 3775 50  0001 C CNN
F 3 "https://www.infineon.com/dgdl/Infineon-IPD100N04S4_02-DS-v01_00-en.pdf?fileId=db3a304328c6bd5c01291c8301be5e3f" H 1275 3775 50  0001 C CNN
	1    1275 3775
	1    0    0    -1  
$EndComp
$Comp
L Transistor_FET:IPD100N04S402ATMA1 Q3
U 1 1
P 1275 2875
F 0 "Q3" H 1050 3000 50  0000 L CNN
F 1 "IPD100N04S402ATMA1" H 575 2650 50  0001 L CNN
F 2 "TO_SOT_Packages_SMD:TO-252-2" H 1275 2875 50  0001 C CNN
F 3 "https://www.infineon.com/dgdl/Infineon-IPD100N04S4_02-DS-v01_00-en.pdf?fileId=db3a304328c6bd5c01291c8301be5e3f" H 1275 2875 50  0001 C CNN
	1    1275 2875
	1    0    0    -1  
$EndComp
$Comp
L Transistor_FET:IPD100N04S402ATMA1 Q2
U 1 1
P 2950 2875
F 0 "Q2" H 2750 3025 50  0000 L CNN
F 1 "IPD100N04S402ATMA1" H 3056 2830 50  0001 L CNN
F 2 "TO_SOT_Packages_SMD:TO-252-2" H 2950 2875 50  0001 C CNN
F 3 "https://www.infineon.com/dgdl/Infineon-IPD100N04S4_02-DS-v01_00-en.pdf?fileId=db3a304328c6bd5c01291c8301be5e3f" H 2950 2875 50  0001 C CNN
	1    2950 2875
	1    0    0    -1  
$EndComp
$Comp
L Transistor_FET:IPD100N04S402ATMA1 Q4
U 1 1
P 2950 3750
F 0 "Q4" H 2750 3900 50  0000 L CNN
F 1 "IPD100N04S402ATMA1" H 3056 3705 50  0001 L CNN
F 2 "TO_SOT_Packages_SMD:TO-252-2" H 2950 3750 50  0001 C CNN
F 3 "https://www.infineon.com/dgdl/Infineon-IPD100N04S4_02-DS-v01_00-en.pdf?fileId=db3a304328c6bd5c01291c8301be5e3f" H 2950 3750 50  0001 C CNN
	1    2950 3750
	1    0    0    -1  
$EndComp
$Comp
L Connector:Screw_Terminal_01x02 J1
U 1 1
P 800 6150
F 0 "J1" H 718 5825 50  0000 C CNN
F 1 "Screw_Terminal_01x02" H 718 5916 50  0000 C CNN
F 2 "Connectors_JST:JST_VH_B2P-VH_2x3.96mm_Vertical" H 800 6150 50  0001 C CNN
F 3 "~" H 800 6150 50  0001 C CNN
	1    800  6150
	-1   0    0    1   
$EndComp
$Comp
L Connector:Screw_Terminal_01x02 J2
U 1 1
P 950 7200
F 0 "J2" H 868 6875 50  0000 C CNN
F 1 "Screw_Terminal_01x02" H 868 6966 50  0000 C CNN
F 2 "Connectors_JST:JST_VH_B2P-VH_2x3.96mm_Vertical" H 950 7200 50  0001 C CNN
F 3 "~" H 950 7200 50  0001 C CNN
	1    950  7200
	-1   0    0    1   
$EndComp
$Comp
L power:GND #PWR0120
U 1 1
P 1650 7350
F 0 "#PWR0120" H 1650 7100 50  0001 C CNN
F 1 "GND" H 1655 7177 50  0000 C CNN
F 2 "" H 1650 7350 50  0001 C CNN
F 3 "" H 1650 7350 50  0001 C CNN
	1    1650 7350
	1    0    0    -1  
$EndComp
$Comp
L power:GND #PWR0121
U 1 1
P 1500 6325
F 0 "#PWR0121" H 1500 6075 50  0001 C CNN
F 1 "GND" H 1505 6152 50  0000 C CNN
F 2 "" H 1500 6325 50  0001 C CNN
F 3 "" H 1500 6325 50  0001 C CNN
	1    1500 6325
	1    0    0    -1  
$EndComp
$Comp
L power:VCC #PWR0122
U 1 1
P 1650 6925
F 0 "#PWR0122" H 1650 6775 50  0001 C CNN
F 1 "VCC" H 1667 7098 50  0000 C CNN
F 2 "" H 1650 6925 50  0001 C CNN
F 3 "" H 1650 6925 50  0001 C CNN
	1    1650 6925
	1    0    0    -1  
$EndComp
Wire Wire Line
	1150 7200 1650 7200
Wire Wire Line
	1650 7200 1650 7350
Wire Wire Line
	1150 7100 1650 7100
Wire Wire Line
	1650 6925 1650 7100
$Comp
L power:+VSW #PWR0123
U 1 1
P 1500 5850
F 0 "#PWR0123" H 1500 5700 50  0001 C CNN
F 1 "+VSW" H 1515 6023 50  0000 C CNN
F 2 "" H 1500 5850 50  0001 C CNN
F 3 "" H 1500 5850 50  0001 C CNN
	1    1500 5850
	1    0    0    -1  
$EndComp
Wire Wire Line
	1500 6150 1500 6325
Wire Wire Line
	1000 6150 1500 6150
Wire Wire Line
	1000 6050 1500 6050
Wire Wire Line
	1500 6050 1500 5850
$EndSCHEMATC
